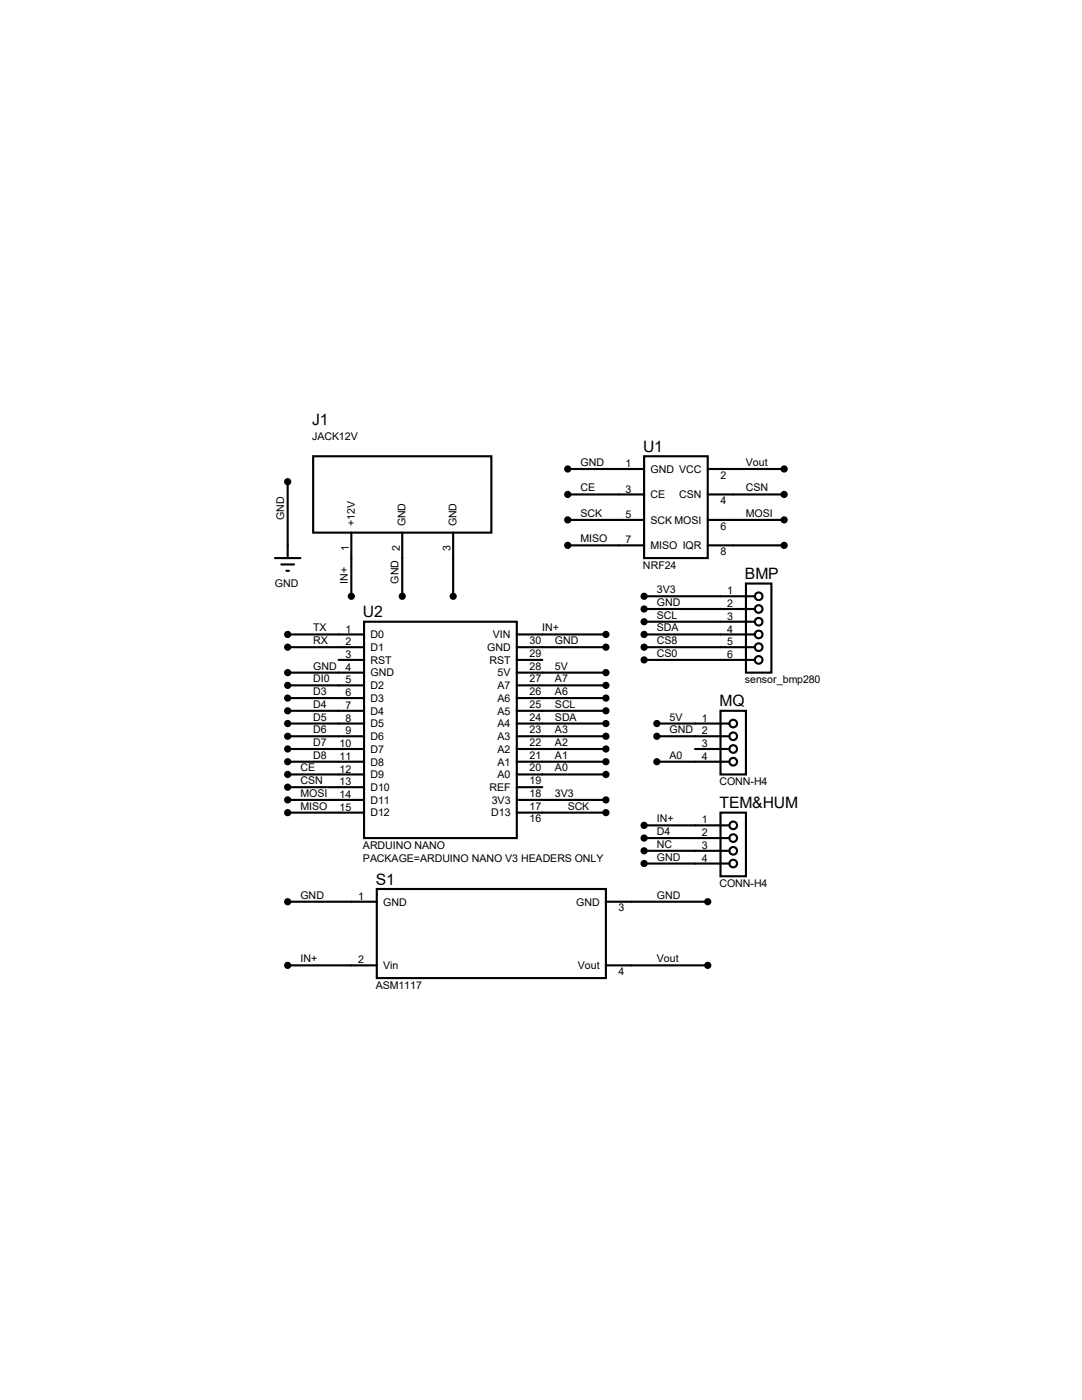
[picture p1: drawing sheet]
<svg xmlns="http://www.w3.org/2000/svg" width="216mm" height="279mm" viewBox="0 0 216 279" stroke-linecap="round" stroke-linejoin="round" font-family="sans-serif">
<g fill="none" stroke="#000" stroke-width=".42">
<path d="M57.4 96.1v15.3M62.5 91.1h35.5v15.2h-35.5zM113.3 93.6h15.2M113.3 98.7h15.2M128.5 91.1h12.7v20.3h-12.7zM141.2 93.6h15.3M141.2 98.7h15.3M54.9 111.4h5M56.1 112.6h2.6M57.1 113.9h.6M70.1 106.3v12.7M80.3 106.3v12.7"/>
<path d="M90.4 106.3v12.7M113.3 103.8h15.2M113.3 108.8h15.2M128.5 119h22.1M141.2 103.8h15.3M141.2 108.8h15.3M148.8 116.5h5.1v17.7h-5.1zM57.4 126.6h15.2M57.4 129.2h15.2M57.4 134.2h15.2M57.4 136.8h15.2M57.4 139.3h15.2"/>
<path d="M67.6 131.7h5M72.6 124.1h30.5v43.2h-30.5zM103.1 126.6h17.8M103.1 129.2h17.8M103.1 134.2h17.8M103.1 136.8h17.8M103.1 139.3h17.8M103.1 131.7h5.1M128.5 126.6h22.1M128.5 129.2h22.1M128.5 121.5h22.1M128.5 124.1h22.1"/>
<path d="M128.5 131.7h22.1M57.4 159.6h15.2M57.4 157.1h15.2M57.4 154.6h15.2M57.4 144.4h15.2M57.4 141.9h15.2M57.4 146.9h15.2M57.4 149.5h15.2M57.4 152h15.2M103.1 159.6h17.8M103.1 157.1h5.1M103.1 154.6h17.8"/>
<path d="M103.1 144.4h17.8M103.1 141.9h17.8M103.1 146.9h17.8M103.1 149.5h17.8M103.1 152h17.8M131.1 144.4h14.4M131.1 146.9h14.4M131.1 152h14.4M138.7 149.5h6.8M143.8 141.9h5v12.7h-5zM57.4 162.2h15.2M57.4 180h17.8"/>
<path d="M75.2 177.4h45.7v17.8h-45.7zM103.1 162.2h17.8M120.9 180h20.3M128.5 164.7h17M128.5 167.3h17M128.5 169.8h17M128.5 172.3h17M143.8 162.2h5v12.7h-5zM57.4 192.7h17.8M120.9 192.7h20.3"/>
<circle cx="151.4" cy="119" r=".76"/>
<circle cx="151.4" cy="124.1" r=".76"/>
<circle cx="151.4" cy="131.7" r=".76"/>
<circle cx="151.4" cy="121.5" r=".76"/>
<circle cx="151.4" cy="126.6" r=".76"/>
<circle cx="151.4" cy="129.2" r=".76"/>
<circle cx="146.3" cy="149.5" r=".76"/>
<circle cx="146.3" cy="146.9" r=".76"/>
<circle cx="146.3" cy="144.4" r=".76"/>
<circle cx="146.3" cy="152" r=".76"/>
<circle cx="146.3" cy="169.8" r=".76"/>
<circle cx="146.3" cy="172.3" r=".76"/>
<circle cx="146.3" cy="164.7" r=".76"/>
<circle cx="146.3" cy="167.3" r=".76"/>
</g>
<g fill="#000" stroke="#000" stroke-width=".42">
<circle cx="57.4" cy="96.1" r=".51"/>
<circle cx="113.3" cy="93.6" r=".51"/>
<circle cx="113.3" cy="98.7" r=".51"/>
<circle cx="156.5" cy="93.6" r=".51"/>
<circle cx="156.5" cy="98.7" r=".51"/>
<circle cx="70.1" cy="119" r=".51"/>
<circle cx="80.3" cy="119" r=".51"/>
<circle cx="90.4" cy="119" r=".51"/>
<circle cx="113.3" cy="108.8" r=".51"/>
<circle cx="113.3" cy="103.8" r=".51"/>
<circle cx="128.5" cy="119" r=".51"/>
<circle cx="156.5" cy="108.8" r=".51"/>
<circle cx="156.5" cy="103.8" r=".51"/>
<circle cx="57.4" cy="129.2" r=".51"/>
<circle cx="57.4" cy="134.2" r=".51"/>
<circle cx="57.4" cy="126.6" r=".51"/>
<circle cx="57.4" cy="139.3" r=".51"/>
<circle cx="57.4" cy="136.8" r=".51"/>
<circle cx="120.9" cy="139.3" r=".51"/>
<circle cx="120.9" cy="136.8" r=".51"/>
<circle cx="120.9" cy="129.2" r=".51"/>
<circle cx="120.9" cy="134.2" r=".51"/>
<circle cx="120.9" cy="126.6" r=".51"/>
<circle cx="128.5" cy="129.2" r=".51"/>
<circle cx="128.5" cy="131.7" r=".51"/>
<circle cx="128.5" cy="121.5" r=".51"/>
<circle cx="128.5" cy="126.6" r=".51"/>
<circle cx="128.5" cy="124.1" r=".51"/>
<circle cx="57.4" cy="159.6" r=".51"/>
<circle cx="57.4" cy="146.9" r=".51"/>
<circle cx="57.4" cy="141.9" r=".51"/>
<circle cx="57.4" cy="149.5" r=".51"/>
<circle cx="57.4" cy="144.4" r=".51"/>
<circle cx="57.4" cy="152" r=".51"/>
<circle cx="57.4" cy="157.1" r=".51"/>
<circle cx="57.4" cy="154.6" r=".51"/>
<circle cx="120.9" cy="146.9" r=".51"/>
<circle cx="120.9" cy="144.4" r=".51"/>
<circle cx="120.9" cy="154.6" r=".51"/>
<circle cx="120.9" cy="159.6" r=".51"/>
<circle cx="120.9" cy="152" r=".51"/>
<circle cx="120.9" cy="149.5" r=".51"/>
<circle cx="120.9" cy="141.9" r=".51"/>
<circle cx="131.1" cy="152" r=".51"/>
<circle cx="131.1" cy="144.4" r=".51"/>
<circle cx="131.1" cy="146.9" r=".51"/>
<circle cx="57.4" cy="162.2" r=".51"/>
<circle cx="57.4" cy="180" r=".51"/>
<circle cx="120.9" cy="162.2" r=".51"/>
<circle cx="128.5" cy="172.3" r=".51"/>
<circle cx="128.5" cy="167.3" r=".51"/>
<circle cx="128.5" cy="164.7" r=".51"/>
<circle cx="128.5" cy="169.8" r=".51"/>
<circle cx="141.2" cy="180" r=".51"/>
<circle cx="57.4" cy="192.7" r=".51"/>
<circle cx="141.2" cy="192.7" r=".51"/>
</g>
<g font-size="3.1">
<text x="62.3" y="84.8">J1</text>
<text x="128.3" y="90.2">U1</text>
<text x="148.6" y="115.6">BMP</text>
<text x="72.4" y="123.2">U2</text>
<text x="143.5" y="141">MQ</text>
<text x="143.5" y="161.3">TEM&amp;HUM</text>
<text x="75" y="176.5">S1</text>
</g>
<g font-size="2.1">
<text x="62.3" y="87.7">JACK12V</text>
<text x="115.8" y="93">GND</text>
<text x="124.8" y="93.2">1</text>
<text x="129.8" y="94.4">GND VCC</text>
<text x="143.8" y="95.5">2</text>
<text x="148.8" y="93">Vout</text>
<text x="115.8" y="98.1">CE</text>
<text x="124.8" y="98.3">3</text>
<text x="129.8" y="99.4">CE</text>
<text x="135.5" y="99.4">CSN</text>
<text x="143.8" y="100.6">4</text>
<text x="148.8" y="98.1">CSN</text>
<text x="56.7" y="103.8" transform="rotate(-90 56.7 103.8)">GND</text>
<text x="70.8" y="105" transform="rotate(-90 70.8 105)">+12V</text>
<text x="80.9" y="105" transform="rotate(-90 80.9 105)">GND</text>
<text x="91.1" y="105" transform="rotate(-90 91.1 105)">GND</text>
<text x="115.8" y="103.2">SCK</text>
<text x="124.8" y="103.4">5</text>
<text x="129.8" y="104.5">SCK MOSI</text>
<text x="143.8" y="105.7">6</text>
<text x="148.8" y="103.2">MOSI</text>
<text x="69.6" y="110" transform="rotate(-90 69.6 110)">1</text>
<text x="79.8" y="110" transform="rotate(-90 79.8 110)">2</text>
<text x="89.9" y="110" transform="rotate(-90 89.9 110)">3</text>
<text x="115.8" y="108.2">MISO</text>
<text x="124.8" y="108.5">7</text>
<text x="128.3" y="113.5">NRF24</text>
<text x="129.8" y="109.6">MISO IQR</text>
<text x="143.8" y="110.8">8</text>
<text x="54.9" y="117.2">GND</text>
<text x="69.4" y="116.5" transform="rotate(-90 69.4 116.5)">IN+</text>
<text x="79.5" y="116.5" transform="rotate(-90 79.5 116.5)">GND</text>
<text x="131.1" y="118.4">3V3</text>
<text x="145.1" y="118.6">1</text>
<text x="131.1" y="120.9">GND</text>
<text x="131.1" y="123.5">SCL</text>
<text x="145.1" y="121.2">2</text>
<text x="145.1" y="123.7">3</text>
<text x="62.5" y="126">TX</text>
<text x="62.5" y="128.6">RX</text>
<text x="68.9" y="126.2">1</text>
<text x="68.9" y="128.8">2</text>
<text x="68.9" y="131.3">3</text>
<text x="73.9" y="127.4">D0</text>
<text x="73.9" y="129.9">D1</text>
<text x="97.2" y="129.9">GND</text>
<text x="98.3" y="127.4">VIN</text>
<text x="105.7" y="131.1">29</text>
<text x="105.7" y="128.6">30</text>
<text x="108.2" y="126">IN+</text>
<text x="110.7" y="128.6">GND</text>
<text x="131.1" y="126">SDA</text>
<text x="131.1" y="128.6">CS8</text>
<text x="131.1" y="131.1">CS0</text>
<text x="145.1" y="126.2">4</text>
<text x="145.1" y="128.8">5</text>
<text x="145.1" y="131.3">6</text>
<text x="62.5" y="133.6">GND</text>
<text x="62.5" y="136.2">DI0</text>
<text x="68.9" y="133.9">4</text>
<text x="68.9" y="136.4">5</text>
<text x="73.9" y="132.5">RST</text>
<text x="73.9" y="135">GND</text>
<text x="73.9" y="137.5">D2</text>
<text x="97.7" y="132.5">RST</text>
<text x="99.3" y="137.5">A7</text>
<text x="99.3" y="135">5V</text>
<text x="105.7" y="136.2">27</text>
<text x="105.7" y="133.6">28</text>
<text x="110.7" y="136.2">A7</text>
<text x="110.7" y="133.6">5V</text>
<text x="148.6" y="136.4">sensor_bmp280</text>
<text x="62.5" y="138.7">D3</text>
<text x="62.5" y="141.3">D4</text>
<text x="62.5" y="143.8">D5</text>
<text x="68.9" y="138.9">6</text>
<text x="68.9" y="141.5">7</text>
<text x="73.9" y="140.1">D3</text>
<text x="73.9" y="142.6">D4</text>
<text x="99.3" y="142.6">A5</text>
<text x="99.3" y="140.1">A6</text>
<text x="105.7" y="143.8">24</text>
<text x="105.7" y="141.3">25</text>
<text x="105.7" y="138.7">26</text>
<text x="110.7" y="143.8">SDA</text>
<text x="110.7" y="141.3">SCL</text>
<text x="110.7" y="138.7">A6</text>
<text x="133.6" y="143.8">5V</text>
<text x="62.5" y="146.3">D6</text>
<text x="62.5" y="148.9">D7</text>
<text x="67.8" y="149.1">10</text>
<text x="68.9" y="144">8</text>
<text x="68.9" y="146.6">9</text>
<text x="73.9" y="145.2">D5</text>
<text x="73.9" y="147.7">D6</text>
<text x="99.3" y="147.7">A3</text>
<text x="99.3" y="145.2">A4</text>
<text x="105.7" y="148.9">22</text>
<text x="105.7" y="146.3">23</text>
<text x="110.7" y="146.3">A3</text>
<text x="110.7" y="148.9">A2</text>
<text x="133.6" y="146.3">GND</text>
<text x="140" y="144">1</text>
<text x="140" y="146.6">2</text>
<text x="140" y="149.1">3</text>
<text x="59.9" y="154">CE</text>
<text x="62.5" y="151.4">D8</text>
<text x="67.8" y="151.6">11</text>
<text x="67.8" y="154.2">12</text>
<text x="73.9" y="150.2">D7</text>
<text x="73.9" y="152.8">D8</text>
<text x="73.9" y="155.3">D9</text>
<text x="99.3" y="155.3">A0</text>
<text x="99.3" y="152.8">A1</text>
<text x="99.3" y="150.2">A2</text>
<text x="105.7" y="154">20</text>
<text x="105.7" y="151.4">21</text>
<text x="110.7" y="151.4">A1</text>
<text x="110.7" y="154">A0</text>
<text x="133.6" y="151.4">A0</text>
<text x="140" y="151.6">4</text>
<text x="59.9" y="161.6">MISO</text>
<text x="59.9" y="159">MOSI</text>
<text x="59.9" y="156.5">CSN</text>
<text x="67.8" y="156.7">13</text>
<text x="67.8" y="159.3">14</text>
<text x="67.8" y="161.8">15</text>
<text x="73.9" y="157.9">D10</text>
<text x="73.9" y="160.4">D11</text>
<text x="97.7" y="157.9">REF</text>
<text x="98.1" y="160.4">3V3</text>
<text x="105.7" y="161.6">17</text>
<text x="105.7" y="159">18</text>
<text x="105.7" y="156.5">19</text>
<text x="110.7" y="159">3V3</text>
<text x="113.3" y="161.6">SCK</text>
<text x="143.5" y="156.7">CONN-H4</text>
<text x="73.9" y="162.9">D12</text>
<text x="98" y="162.9">D13</text>
<text x="105.7" y="164.1">16</text>
<text x="131.1" y="164.1">IN+</text>
<text x="131.1" y="166.7">D4</text>
<text x="140" y="164.3">1</text>
<text x="140" y="166.9">2</text>
<text x="72.4" y="169.4">ARDUINO NANO</text>
<text x="72.4" y="172">PACKAGE=ARDUINO NANO V3 HEADERS ONLY</text>
<text x="131.1" y="169.2">NC</text>
<text x="131.1" y="171.7">GND</text>
<text x="140" y="169.4">3</text>
<text x="140" y="172">4</text>
<text x="59.9" y="179.4">GND</text>
<text x="71.5" y="179.6">1</text>
<text x="131.1" y="179.4">GND</text>
<text x="143.5" y="177">CONN-H4</text>
<text x="76.4" y="180.7">GND</text>
<text x="115" y="180.7">GND</text>
<text x="123.4" y="181.9">3</text>
<text x="59.9" y="192.1">IN+</text>
<text x="71.5" y="192.3">2</text>
<text x="75" y="197.4">ASM1117</text>
<text x="76.4" y="193.4">Vin</text>
<text x="115.3" y="193.4">Vout</text>
<text x="123.4" y="194.6">4</text>
<text x="131.1" y="192.1">Vout</text>
</g>
</svg>
